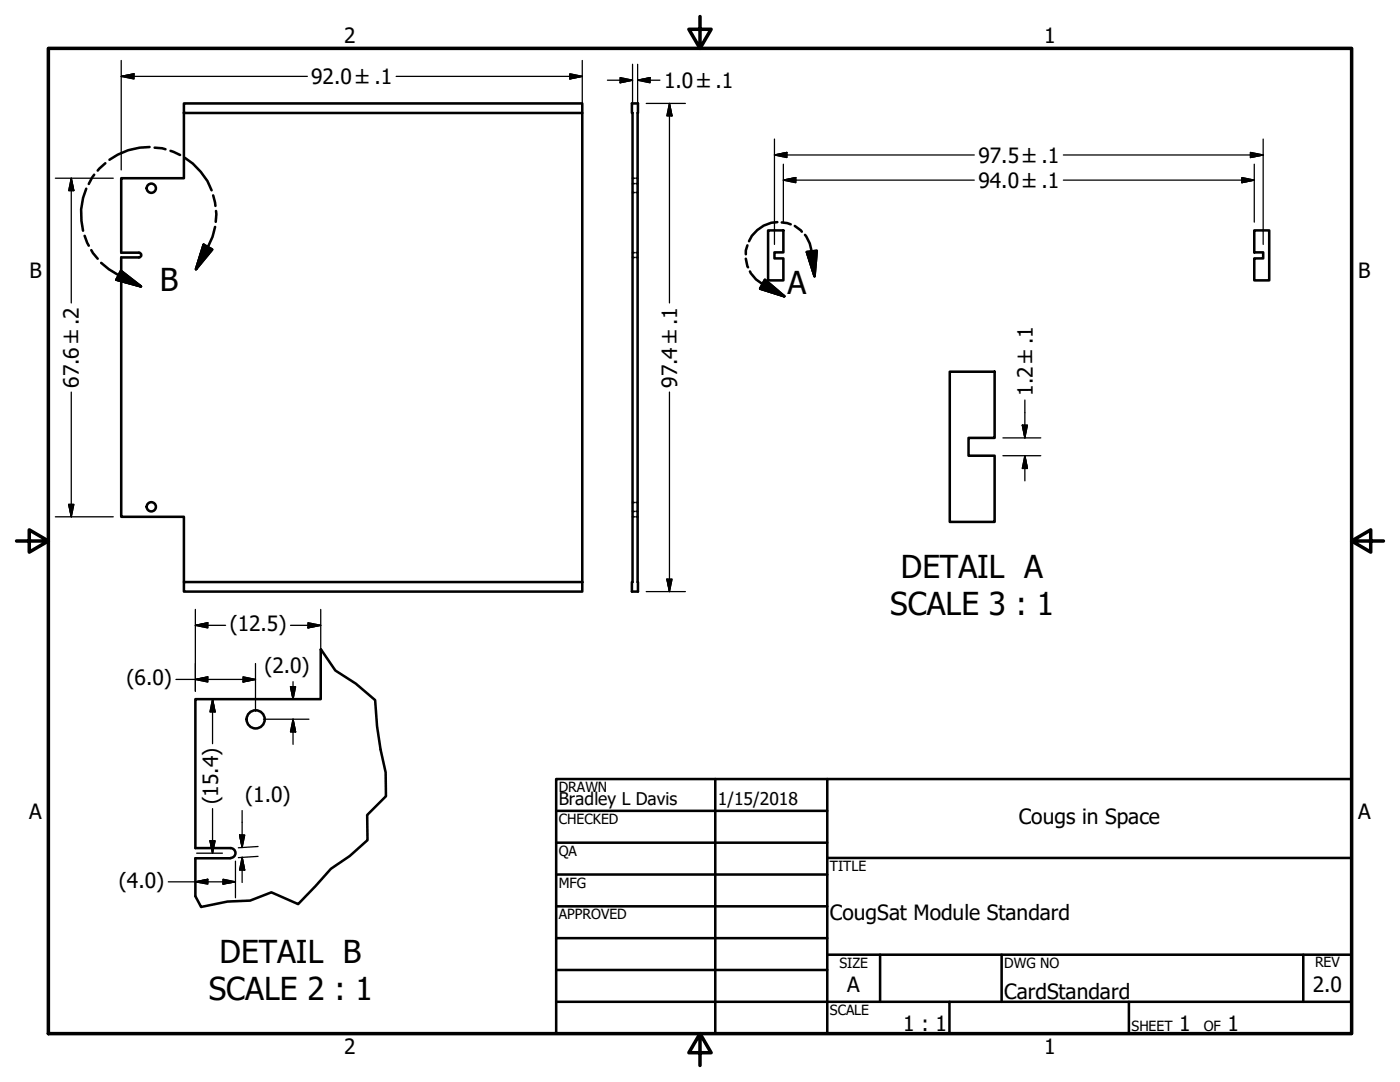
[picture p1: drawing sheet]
<svg xmlns="http://www.w3.org/2000/svg" width="279mm" height="216mm" viewBox="0 0 279 216" stroke-linecap="round" stroke-linejoin="round" font-family="sans-serif">
<!-- layer: Visible (ANSI) -->
<g fill="none" stroke="#000" stroke-width=".51">
<path d="M36.7 22.5v13.1h-12.5v14.8h3.5M36.7 20.6h79.5v1.9h-79.5zM116.2 22.5v93.6M126.1 20.6h1.2v97.4h-1.2v-1.9h.1v-93.6h-.1zM27.7 51.4h-3.5v51.7h12.5v13M27.7 50.4a.48 .48 0 0 1 .5 .5 .48 .48 0 0 1-.5 .5M153.3 46h3v4.4h-1.7v1.2h1.7v4.3h-3zM250.3 46h3v9.9h-3v-4.3h1.8v-1.2h-1.8zM189.5 74.2h9v13.2h-5.2v3.5h5.2v13.2h-9zM36.7 116.1h79.5v1.9h-79.5zM64 129.6v9.9h-25v29.7h7M46 171.3h-7v7.5"/>
<path d="M46 169.2a.98 .98 0 0 1 1 1 .98 .98 0 0 1-1 1"/>
<circle cx="30.2" cy="37.6" r=".92"/>
<circle cx="30.2" cy="101.1" r=".92"/>
<circle cx="51" cy="143.5" r="1.81"/>
</g>
<!-- layer: Hidden (ANSI) -->
<g fill="none" stroke="#000" stroke-width=".38">
<path d="M126.2 35.6h.4M126.2 36.6h.4M126.2 38.4h.4M126.9 35.6h.4M126.9 36.6h.4M126.9 38.4h.4M126.2 51.4h.4M126.2 50.4h.4M126.9 51.4h.4M126.9 50.4h.4M126.2 103.1h.4M126.2 100.3h.4"/>
<path d="M126.2 102h.4M126.9 103.1h.4M126.9 100.3h.4M126.9 102h.4"/>
</g>
<!-- layer: Break Line (ANSI) -->
<path d="M64 129.6l2.9 4.2 4.1 2.6 3.9 3.3 .3 5.2 .7 4.6 1.1 4.6v4.8l-3.7 3.7v5l-3.5 3.2-3.8 2.6-6.5 7-5.3-2.3-4.3 1.6-4.5 .2-5.3 1.1-1.1-2.2" fill="none" stroke="#000" stroke-width=".51"/>
<!-- layer: Detail Boundary (ANSI) -->
<g fill="none" stroke="#000" stroke-width=".51">
<path d="M17.2 37.7a12.9 12.9 0 0 0-.6 8.3M18.8 34.9l-1.1 1.8M21 32.6l-1.5 1.4M29.8 29.3a13.3 13.3 0 0 0-8 2.6M30.9 29.5l2.1 .3M34 30.1l1.9 .8M36.9 31.5a13.4 13.4 0 0 1 5.3 6.5M42.5 39l.5 2.1M16.9 47.1l.8 1.9M18.2 49.9l1.3 1.7M20.2 52.5l1.5 1.2 2 1.2 4.4 2.3M24.1 54l4 3.2-4.9-1.4z"/>
<path d="M40.6 48.8l1.8 1-3.3 3.9zM42.9 45.3l-.5 1.9-.9 2.1-2.4 4.4M43.1 42.1v2.2M148.8 51.6l.5 1.7M149.2 49l-.4 1v.7M149.7 54.2l1.2 1.6 1.3 .9 4.3 2.4M152.7 55.8l3.8 3.3-4.8-1.5zM155.1 44.3a6.3 6.3 0 0 0-5.6 3.8M156 44.4l1.1 .1 .7 .3M158.6 45.1l1.4 1.1M160.7 46.9l.9 1.7 .4 1.6 .6 4.9M161 50.3l2-.3-.4 5.1z"/>
</g>
<path d="M23.2 55.8l4.9 1.4zM24.1 54l4 3.2-4.9-1.4zM40.6 48.8l-1.5 4.9zM40.6 48.8l1.8 1-3.3 3.9zM151.7 57.6l4.8 1.5zM152.7 55.8l3.8 3.3-4.8-1.5zM161 50.3l1.6 4.8zM161 50.3l2-.3-.4 5.1z" fill="#000" stroke="#000" stroke-width=".51"/>
<!-- layer: Border (ANSI) -->
<path d="M9.7 9.7h260v196.5h-260zM139.7 3.3v6.4l-2.2-3.9h4.4l-2.2 3.9M3.3 107.9h6.4l-3.9-2.2v4.5l3.9-2.3M269.7 107.9l3.9 2.3v-4.5l-3.9 2.2h6.4M139.7 206.2l2.2 3.9h-4.4l2.2-3.9v6.4" fill="none" stroke="#000" stroke-width=".7"/>
<!-- layer: Title (ANSI) -->
<g fill="none" stroke="#000" stroke-width=".51">
<path d="M111 155.4h158.7v50.8h-158.7zM142.7 155.4v50.8M165.1 155.4v50.8M111 161.8h54.1M111 168.1h54.1M111 174.5h54.1M165.1 171.2h104.6M111 180.8h54.1M111 187.2h54.1M111 193.5h54.1M111 199.9h158.7M165.1 190.5h104.6"/>
<path d="M175.6 190.5v9.4M189.5 199.9v6.3M199.9 190.5v9.4M225.3 199.9v6.3M260.1 190.5v9.4"/>
</g>
<!-- layer: Dimension (ANSI) -->
<g fill="none" stroke="#000" stroke-width=".25">
<path d="M24.2 15.2l2.5-.5v1zM24.2 15.2h37.1M24.2 12.1v21.8M79.1 15.2h37.1M113.7 14.7l2.5 .5-2.5 .5zM116.2 12.1v8.9M121.2 16h5M123.8 15.5l2.4 .5-2.4 .5zM126.2 12.8v8.2M127.3 16l2.4-.5v1zM127.3 16h4.4M127.3 12.8v8.2"/>
<path d="M11 35.6h11.6M14.2 35.6l.5 2.4h-1zM14.2 35.6v24.9M129 20.6h7.8M133.6 20.6l.5 2.5h-1zM133.6 20.6v39.9M154.6 30.9l2.4-.5v1zM154.6 30.9h39.8M154.6 27.7v21.1M156.3 35.9l2.5-.5v1zM156.3 35.9h38.1M156.3 32.8v11.5"/>
<path d="M212.2 30.9h39.9M212.2 35.9h38.1M247.8 35.4l2.5 .5-2.5 .5zM249.6 30.4l2.5 .5-2.5 .5zM250.3 32.8v11.5M252.1 27.7v21.1M14.2 78.2v24.9M133.6 78.2v39.8M204.5 79.8v7.6M200.2 87.4h7.5M200.2 90.9h7.5M204 84.8h1l-.5 2.6z"/>
<path d="M204.5 90.9l.5 2.6h-1zM204.5 90.9v5M11 103.1h11.6M13.7 100.6h1l-.5 2.5zM129 118h7.8M133.1 115.6h1l-.5 2.4zM35.1 135.6h15.9M39 124.8l2.5-.5v1zM39 135.6l2.5-.5v1zM39 124.8h6M39 121.6v16.3M42.4 139.5l.5 2.5h-1z"/>
<path d="M42.4 139.5v8.9M48.5 135.1l2.5 .5-2.5 .5zM51 132.4v9.5M58 137h1l-.5 2.5zM58 124.8h6M58.5 136v3.5M61.5 124.3l2.5 .5-2.5 .5zM64 121.6v16.3M52.6 143.5h9.1M58.5 143.5l.5 2.5h-1zM58.5 143.5v5M33.6 176h13.4"/>
<path d="M39 176l2.5-.5v.9zM39.2 170.2h5.2M41.9 167.8h1l-.5 2.4zM42.4 161.4v8.8M44.5 175.5l2.5 .5-2.5 .4zM47 171.8v7.3M47.8 166.6h1l-.5 2.5zM48.3 171.1l.5 2.5h-1zM48.3 161.7v7.4M48.3 171.1v5M51.5 168.9l-3.9 .3M51.5 170.9l-3.9 .2"/>
</g>
<g fill="#000" stroke="#000" stroke-width=".25">
<path d="M24.2 15.2l2.5-.5zM24.2 15.2l2.5-.5v1zM113.7 15.7l2.5-.5zM113.7 14.7l2.5 .5-2.5 .5zM123.8 16.5l2.4-.5zM123.8 15.5l2.4 .5-2.4 .5zM127.3 16l2.4-.5zM127.3 16l2.4-.5v1zM14.2 35.6l.5 2.4zM14.2 35.6l.5 2.4h-1zM133.6 20.6l.5 2.5zM133.6 20.6l.5 2.5h-1z"/>
<path d="M154.6 30.9l2.4-.5zM154.6 30.9l2.4-.5v1zM156.3 35.9l2.5-.5zM156.3 35.9l2.5-.5v1zM247.8 36.4l2.5-.5zM247.8 35.4l2.5 .5-2.5 .5zM249.6 31.4l2.5-.5zM249.6 30.4l2.5 .5-2.5 .5zM204 84.8l.5 2.6zM204 84.8h1l-.5 2.6zM204.5 90.9l.5 2.6zM204.5 90.9l.5 2.6h-1z"/>
<path d="M13.7 100.6l.5 2.5zM13.7 100.6h1l-.5 2.5zM133.1 115.6l.5 2.4zM133.1 115.6h1l-.5 2.4zM39 124.8l2.5-.5zM39 124.8l2.5-.5v1zM39 135.6l2.5-.5zM39 135.6l2.5-.5v1zM48.5 136.1l2.5-.5zM48.5 135.1l2.5 .5-2.5 .5zM58 137l.5 2.5zM58 137h1l-.5 2.5z"/>
<path d="M61.5 125.3l2.5-.5zM61.5 124.3l2.5 .5-2.5 .5zM42.4 139.5l.5 2.5zM42.4 139.5l.5 2.5h-1zM58.5 143.5l.5 2.5zM58.5 143.5l.5 2.5h-1zM39 176l2.5-.5zM39 176l2.5-.5v.9zM41.9 167.8l.5 2.4zM41.9 167.8h1l-.5 2.4zM44.5 176.4l2.5-.4zM44.5 175.5l2.5 .5-2.5 .4z"/>
<path d="M47.8 166.6l.5 2.5zM47.8 166.6h1l-.5 2.5zM48.3 171.1l.5 2.5zM48.3 171.1l.5 2.5h-1z"/>
</g>
<g font-size="6.3">
<text x="31.9" y="58">B</text>
<text x="157.2" y="58.7">A</text>
<text x="179.8" y="115.3">DETAIL A</text>
<text x="177.7" y="122.7">SCALE 3 : 1</text>
<text x="43.8" y="192.1">DETAIL B</text>
<text x="41.7" y="199.6">SCALE 2 : 1</text>
</g>
<g font-size="4.2">
<text x="68.7" y="8.6">2</text>
<text x="208.4" y="8.6">1</text>
<text x="62.1" y="16.8">92.0 ±.1</text>
<text x="132.5" y="17.5">1.0 ±.1</text>
<text x="195.3" y="32.4">97.5 ±.1</text>
<text x="195.3" y="37.5">94.0 ±.1</text>
<text x="5.9" y="55.5">B</text>
<text x="271.1" y="55.5">B</text>
<text x="15.7" y="77.4" transform="rotate(-90 15.7 77.4)">67.6 ±.2</text>
<text x="135.1" y="77.4" transform="rotate(-90 135.1 77.4)">97.4 ±.1</text>
<text x="206.1" y="79" transform="rotate(-90 206.1 79)">1.2 ±.1</text>
<text x="45.8" y="125.9">(12.5)</text>
<text x="25.3" y="136.8">(6.0)</text>
<text x="52.8" y="134.4">(2.0)</text>
<text x="43.6" y="160.5" transform="rotate(-90 43.6 160.5)">(15.4)</text>
<text x="48.9" y="160.1">(1.0)</text>
<text x="5.8" y="163.4">A</text>
<text x="203.3" y="164.5">Cougs in Space</text>
<text x="271" y="163.4">A</text>
<text x="23.7" y="177.1">(4.0)</text>
<text x="165.6" y="183.5">CougSat Module Standard</text>
<text x="169.1" y="198">A</text>
<text x="262" y="198">2.0</text>
<text x="200.4" y="199.3">CardStandard</text>
<text x="180.3" y="205.7">1 : 1</text>
<text x="235.3" y="205.7">1</text>
<text x="245" y="205.7">1</text>
<text x="68.7" y="210.3">2</text>
<text x="208.4" y="210.3">1</text>
</g>
<g font-size="3.5">
<text x="111.5" y="160.6">Bradley L Davis</text>
<text x="143.3" y="160.7">1/15/2018</text>
</g>
<g font-size="2.8">
<text x="111.5" y="158">DRAWN</text>
<text x="111.5" y="164.4">CHECKED</text>
<text x="111.5" y="170.8">QA</text>
<text x="165.6" y="173.7">TITLE</text>
<text x="111.5" y="177.1">MFG</text>
<text x="111.5" y="183.5">APPROVED</text>
<text x="167.5" y="193.1">SIZE</text>
<text x="200.4" y="193.1">DWG NO</text>
<text x="262.4" y="193">REV</text>
<text x="165.6" y="202.5">SCALE</text>
<text x="225.8" y="205.7">SHEET</text>
<text x="240.2" y="205.7">OF</text>
</g>
</svg>
